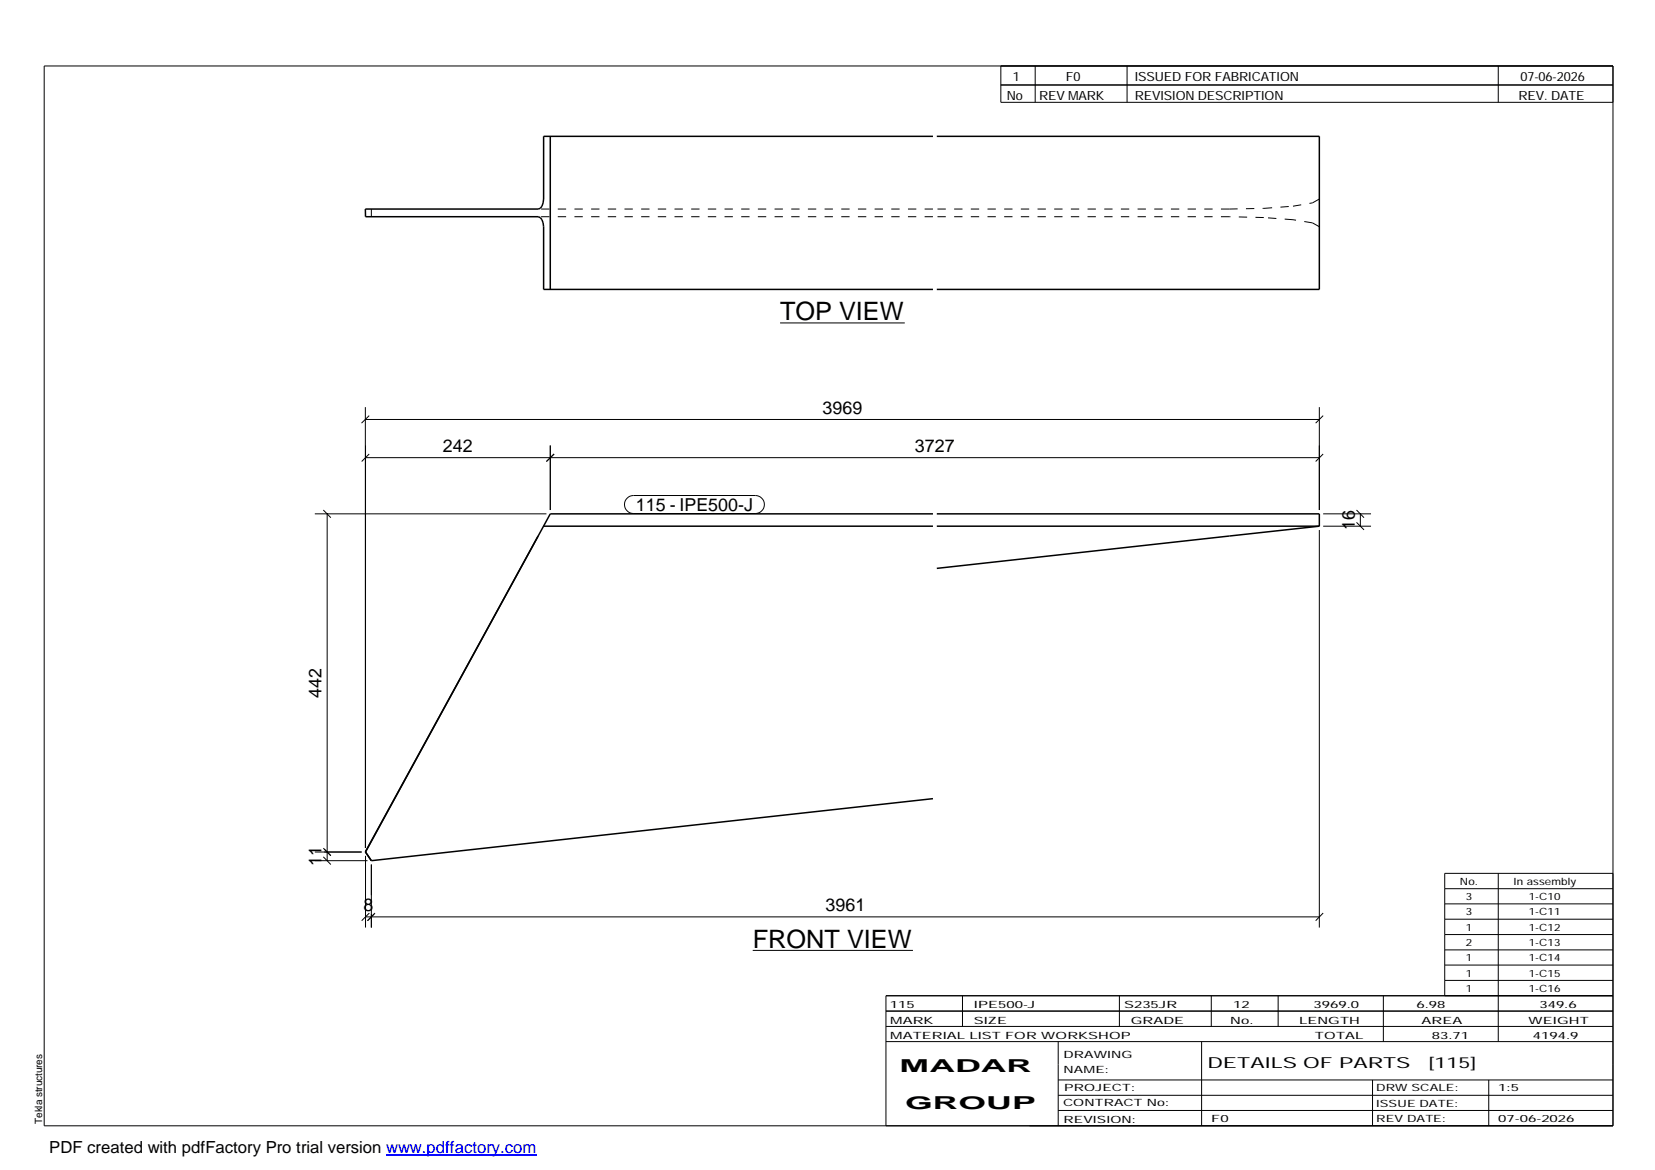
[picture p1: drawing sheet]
<svg xmlns="http://www.w3.org/2000/svg" width="420mm" height="297mm" viewBox="0 0 420 297" stroke-linecap="round" stroke-linejoin="round" font-family="sans-serif">
<path d="M139.7 34.6v38.9M236.9 34.6h-98.9v15.9a2.23 2.23 0 0 1-1.4 2.6h-43.8v1.9h43.8a2.33 2.33 0 0 1 1.4 2.6v15.9h98.9M237.8 34.6h97.1v38.9h-97.1M136.6 136.1l-43.8 80.2M138 133.6h98.9M236.9 130.5h-97.2l-46.9 85.8M237.8 133.6h97.1M237.8 130.5h97.1v3.1M334.9 133.6l-97.1 10.7M92.8 216.3h.1M92.8 216.3l1.5 2.2M236.9 202.8l-142.6 15.7" fill="none" stroke="#000" stroke-width=".38"/>
<g fill="none" stroke="#000" stroke-width=".25" stroke-dasharray="2.1 2.1" stroke-linecap="butt">
<path d="M94.3 55v-1.9M236.9 53.1h-100.3M236.9 55h-100.3M312.1 53.1h-74.3M312.1 55h-74.3M312.1 53.1l8.7-.2M320.8 55.2l-8.7-.2M320.8 52.9l7.5-.5M328.3 55.8l-7.5-.6M328.3 52.4l4.9-.9M333.2 56.6l-4.9-.8M333.2 51.5l1.7-1"/>
<path d="M334.9 57.6l-1.7-1"/>
</g>
<g fill="none" stroke="#000" stroke-width=".25">
<path d="M11.2 16.7h398.3v269.1h-398.3zM254.1 16.7v9.3h155.4M262.8 16.7v9.3M286.1 16.7v9.3M380.4 16.7v9.3M254.1 21.6h155.4M198 82h31.7M92.8 106.5h242.1M92.8 103.4v111.9M92.8 113.1v102.2M92.8 116.2h242.1M93.7 105.5l-1.9 1.9"/>
<path d="M93.7 115.3l-1.9 1.9M139.7 113.1v16.4M140.7 115.3l-2 1.9M334.9 103.4v26.1M335.9 105.5l-1.9 1.9M335.9 115.3l-1.9 1.9M79.9 130.5h58.8M82.1 129.5l1.9 1.9M83.1 130.5v88M159.2 126.5l.7-.5 .9-.2h31a2.29 2.29 0 0 1 2.3 2.3 2.29 2.29 0 0 1-2.3 2.3h-31a2.27 2.27 0 0 1-2.1-1.4 2.27 2.27 0 0 1 .5-2.5zM334.9 134.6v100.9M335.9 133.6h12.2"/>
<path d="M335.9 130.5h12.2M344.4 132.6l1.9 1.9M344.4 129.5l1.9 1.9M345.4 130.5v3.1M79.9 218.5h13.4M79.9 216.3h11.9M82.1 217.5l1.9 2M82.1 215.3l1.9 1.9M92.8 217.3v18.2M94.3 219.5v16M92.8 232.8h242.1M93.8 231.8l-2 2"/>
<path d="M95.2 231.8l-1.9 2 1.7-1.7M335.9 231.8l-1.9 2M366.8 225.6h42.7M366.8 229.5h42.7M366.8 233.4h42.7M366.8 237.3h42.7M380.4 221.7v42.7M409.5 221.7h-42.7v31.1M191.1 241.3h40.7M224.9 256.7h184.6M244.3 252.8v7.8M284.2 252.8v7.8"/>
<path d="M307.5 252.8v7.8M324.5 252.8v7.8M351.2 252.8v11.6M366.8 241.2h42.7M366.8 245h42.7M366.8 248.9h42.7M409.5 252.8h-184.6v33M224.9 264.4h184.6M224.9 260.6h184.6M268.6 264.4v21.4M268.6 274.2h140.9M268.6 278.1h140.9"/>
<path d="M305.1 264.4v21.4M348.4 274.2v11.6M378 274.2v11.6M268.6 281.9h140.9"/>
</g>
<path d="M98 293.3h38.2" fill="none" stroke="#00f" stroke-width=".3"/>
<g font-size="6.4">
<text x="198" y="81.3">TOP VIEW</text>
<text x="191.1" y="240.6">FRONT VIEW</text>
</g>
<g font-size="4.5">
<text x="208.8" y="105.1">3969</text>
<text x="112.4" y="114.8">242</text>
<text x="232.3" y="114.8">3727</text>
<text x="161.4" y="129.8">115 - IPE500-J</text>
<text x="344" y="134.5" transform="rotate(-90 344 134.5)">16</text>
<text x="81.7" y="177.2" transform="rotate(-90 81.7 177.2)">442</text>
<text x="81.7" y="219.9" transform="rotate(-90 81.7 219.9)">11</text>
<text x="92.2" y="231.4">8</text>
<text x="209.5" y="231.4">3961</text>
<text x="228.4" y="272.3">MADAR</text>
<text x="229.8" y="281.6">GROUP</text>
</g>
<text font-size="4.2" x="12.5" y="292.7">PDF created with pdfFactory Pro trial version www.pdffactory.com</text>
<g font-size="3.9">
<text x="306.5" y="271.3">DETAILS OF PARTS</text>
<text x="362.7" y="271.3">[115]</text>
</g>
<g font-size="3.2">
<text x="257.1" y="20.5">1</text>
<text x="270.6" y="20.5">F0</text>
<text x="288.1" y="20.5">ISSUED FOR FABRICATION</text>
<text x="386" y="20.5">07-06-2026</text>
<text x="255.6" y="25.5">No</text>
<text x="263.8" y="25.5">REV MARK</text>
<text x="288.1" y="25.5">REVISION DESCRIPTION</text>
<text x="385.5" y="25.5">REV. DATE</text>
</g>
<g font-size="2.5">
<text x="370.6" y="224.6">No.</text>
<text x="384.3" y="224.6">In assembly</text>
<text x="372.1" y="228.5">3</text>
<text x="372.1" y="232.4">3</text>
<text x="388.1" y="228.5">1-C10</text>
<text x="388.1" y="232.4">1-C11</text>
<text x="372.1" y="236.3">1</text>
<text x="388.1" y="236.3">1-C12</text>
<text x="372.1" y="240.2">2</text>
<text x="372.1" y="244.1">1</text>
<text x="388.1" y="240.2">1-C13</text>
<text x="388.1" y="244.1">1-C14</text>
<text x="372.1" y="247.9">1</text>
<text x="372.1" y="251.8">1</text>
<text x="388.1" y="247.9">1-C15</text>
<text x="388.1" y="251.8">1-C16</text>
<text x="225.9" y="255.9">115</text>
<text x="247.3" y="255.9">IPE500-J</text>
<text x="285.4" y="255.9">S235JR</text>
<text x="313.1" y="255.9">12</text>
<text x="333.5" y="255.9">3969.0</text>
<text x="359.6" y="255.9">6.98</text>
<text x="390.8" y="255.9">349.6</text>
<text x="226" y="263.7">MATERIAL LIST FOR WORKSHOP</text>
<text x="226" y="259.9">MARK</text>
<text x="247.2" y="259.9">SIZE</text>
<text x="287.1" y="259.9">GRADE</text>
<text x="312.3" y="259.9">No.</text>
<text x="329.8" y="259.9">LENGTH</text>
<text x="333.8" y="263.7">TOTAL</text>
<text x="360.9" y="259.9">AREA</text>
<text x="363.5" y="263.7">83.71</text>
<text x="388.1" y="259.9">WEIGHT</text>
<text x="389.2" y="263.7">4194.9</text>
<text x="270" y="268.5">DRAWING</text>
<text x="270" y="272.5">NAME:</text>
<text x="269.9" y="280.9">CONTRACT No:</text>
<text x="270.2" y="277">PROJECT:</text>
<text x="349.4" y="277.1">DRW SCALE:</text>
<text x="349.4" y="281">ISSUE DATE:</text>
<text x="380.4" y="277.1">1:5</text>
<text x="10.7" y="285.4" transform="rotate(-90 10.7 285.4)">Tekla structures</text>
<text x="270" y="285">REVISION:</text>
<text x="307.5" y="284.8">F0</text>
<text x="349.4" y="284.8">REV DATE:</text>
<text x="380.4" y="284.8">07-06-2026</text>
</g>
</svg>
